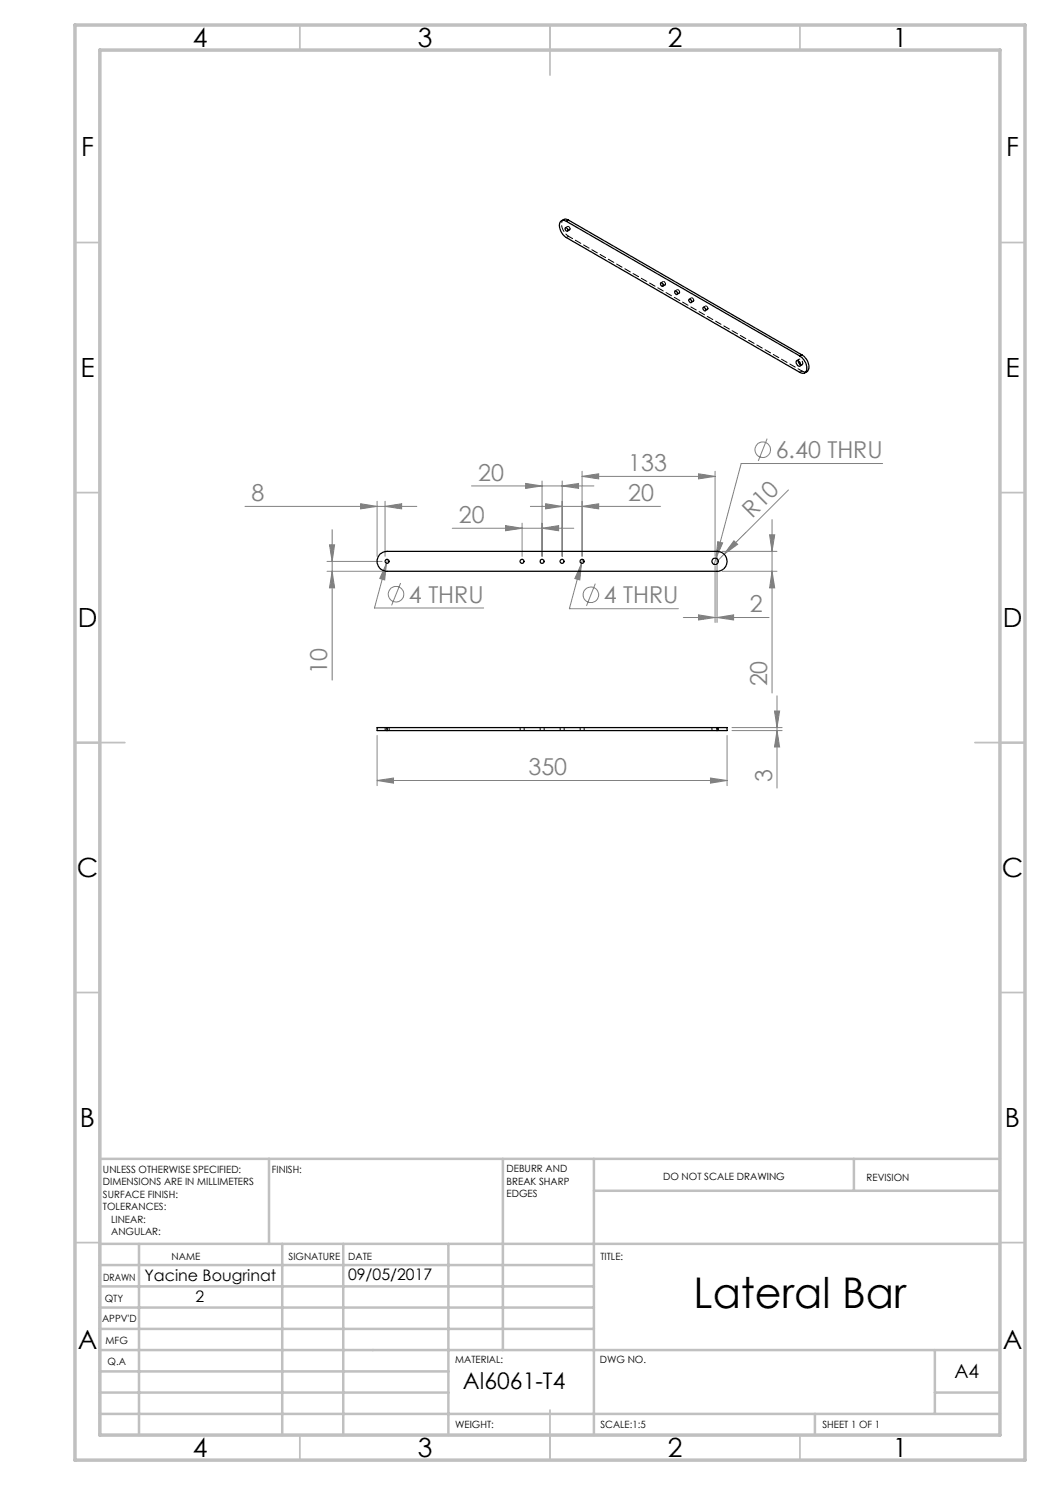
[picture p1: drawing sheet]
<svg xmlns="http://www.w3.org/2000/svg" width="210mm" height="297mm" viewBox="0 0 210 297" stroke-linecap="round" stroke-linejoin="round" font-family="sans-serif">
<g fill="none" stroke="#808080" stroke-width=".2">
<path d="M94.3 97.2h24.5M105.1 96.7l3.3 .5-3.3 .5zM108.4 96.2v15.1M112.4 97.2l3.3-.5v1zM112.4 96.2v15.1M116.4 95.3l3.3-.5v1zM116.4 94.3v17M116.4 95.3h26.6M139.7 94.8l3.3 .5-3.3 .5zM143 94.3v17M153.4 87.7l-1.7 4.5M157.7 98l-12.9 12.8"/>
<path d="M176.5 92.7h-28.3l-5 19M49 101.3h34.4M65.4 114.3h11M65.4 112.3h11M65.9 109h1l-.5 3.3zM66.4 105.9v30.1M66.4 114.3l.5 3.3h-1zM72.1 100.7l3.3 .6-3.3 .5zM75.4 100.3v11M77 101.3l3.3-.6v1.1zM77 100.3v11M77.3 112.7l-.4 3.3-.9-.3z"/>
<path d="M77.3 112.7l-2.4 8.9h21.8M77.5 111.9l-.2 .8M80.1 116.6l-1.8 4.5M90.5 105.7h24.3M101.1 105.1l3.3 .6-3.3 .4zM104.4 104.6v6.7M106.1 101.3h26M108.4 105.7l3.3-.6v1zM109.1 100.7l3.3 .6-3.3 .5zM116.3 112.7l-.3 3.3-1-.3zM116.3 112.7l-2.4 9h21.8M116.4 101.3l3.3-.6v1.1z"/>
<path d="M116.5 111.9l-.2 .8M119.1 116.7l-1.8 4.5M143 113.3v11.2M143.2 111.7l-.4 1.2M143.4 111.3v13.2M143.5 108.3l1 .3-1.3 3.1zM144.4 110.3h11M144.4 114.3h11M144.8 110.8l-1.4 1.5M146.8 108.2l.7 .7-2.7 1.9zM153.9 107h1l-.5 3.3zM154.4 103.9v34.7"/>
<path d="M154.4 114.3l.5 3.3h-1zM136.7 123.5h17.1M139.7 123l3.3 .5-3.3 .5zM143.4 123.5l3.3-.5v1zM155.4 139.2v18.4M75.4 156.1l3.3-.5v1zM75.4 147.1v10M75.4 156.1h70M142.1 155.6l3.3 .5-3.3 .5zM145.4 147.1v10M146.4 145.5h10M146.4 146.1h10"/>
<path d="M154.9 142.2h1l-.5 3.3zM155.4 146.1l.5 3.3h-1z"/>
<circle cx="152.5" cy="90" r="1.55"/>
<circle cx="79.2" cy="118.8" r="1.55"/>
<circle cx="118.2" cy="119" r="1.56"/>
</g>
<g fill="none" stroke="#c0c0c0" stroke-width=".35">
<path d="M60 5v5M110 5v10M160 5v5M15 48.5h5M200 48.5h5M15 98.5h5M200 98.5h5M15 148.5h10M195 148.5h10M15 198.5h5M200 198.5h5M15 248.5h5"/>
<path d="M200 248.5h5M60 287v5M110 282v10M160 287v5"/>
</g>
<g fill="none" stroke="#c0c0c0" stroke-width=".5">
<path d="M53.8 231.8v17M100.6 231.8v38.2M118.8 231.8v55.2M118.8 238.2h81.2M170.8 231.8v6.4M200 231.8h-180v55.2M20 248.8h180M20 257.3h98.8M20 253h98.8M27.8 248.8v38.2M56.4 248.8v38.2M68.7 248.8v38.2"/>
<path d="M89.7 248.8v38.2M20 265.8h98.8M20 261.5h98.8M20 278.5h69.7M20 274.3h69.7M20 270h180M187 278.5h13M187 270v12.8M20 282.8h180M163 282.8v4.2"/>
</g>
<path d="M15 5h190v287h-190zM20 10h180v277h-180z" fill="none" stroke="#c0c0c0" stroke-width=".7"/>
<g fill="#808080">
<path d="M146.8 108.2l.7 .7-2.7 1.9z"/>
<path d="M77 101.3l3.3-.6v1.1zM72.1 100.7l3.3 .6-3.3 .5zM143.4 123.5l3.3-.5v1zM139.7 123l3.3 .5-3.3 .5z"/>
<path d="M77.3 112.7l-1.3 3 .9 .3zM116.3 112.7l-1.3 3 1 .3zM143.5 108.3l-.3 3.4 1.3-3.1zM75.4 156.1l3.3-.5v1zM142.1 155.6l3.3 .5-3.3 .5z"/>
<path d="M116.4 101.3l3.3-.6v1.1zM109.1 100.7l3.3 .6-3.3 .5zM112.4 97.2l3.3-.5v1zM105.1 96.7l3.3 .5-3.3 .5zM108.4 105.7l3.3-.6v1zM101.1 105.1l3.3 .6-3.3 .4z"/>
<path d="M153.9 107h1l-.5 3.3zM154.4 114.3l.5 3.3h-1zM65.9 109h1l-.5 3.3zM66.4 114.3l.5 3.3h-1zM154.9 142.2h1l-.5 3.3zM155.4 146.1l.5 3.3h-1z"/>
<path d="M116.4 95.3l3.3-.5v1zM139.7 94.8l3.3 .5-3.3 .5z"/>
</g>
<g fill="none" stroke="#000" stroke-width=".25">
<path d="M113.1 45.6a.41 .41 0 0 1 .4 .2 .41 .41 0 0 1-.1 .4 .48 .48 0 0 1-.3-.6zM113.3 44.3a.89 .89 0 0 0-1.1-.1 .89 .89 0 0 0-.3 1.1 3.2 3.2 0 0 0 1.4 2.2l46.6 27a.92 .92 0 0 0 1.2 0 .92 .92 0 0 0 .3-1.1 3.4 3.4 0 0 0-1.5-2.2M113.3 44.3l46.6 26.9M113.7 44l-.6-.2-.8 .4M113.7 44l-.4 .3M113.7 44l46.7 27M132.2 56.6a.41 .41 0 0 1 .4 .2 .41 .41 0 0 1-.1 .5 .51 .51 0 0 1-.3-.7zM135 58.2a.38 .38 0 0 1 .4 .2 .38 .38 0 0 1-.1 .5l-.3-.3zM137.8 59.9a.41 .41 0 0 1 .4 .2 .41 .41 0 0 1 0 .4 .49 .49 0 0 1-.4-.6zM140.6 61.6a.39 .39 0 0 1 .5 .1 .39 .39 0 0 1-.1 .5l-.3-.2zM159.3 72.2a.63 .63 0 0 1 .7 .3 .63 .63 0 0 1-.2 .8 .93 .93 0 0 1-.5-1.1zM159.6 72.1l.2 .6 .3 .3"/>
<path d="M160.4 71a2.56 2.56 0 0 1 1.1 3.2l-.6 .4M160.4 71l-.5 .2M76 110.8l.5-.3 .9-.2h66a1.99 1.99 0 0 1 2 2 1.99 1.99 0 0 1-2 2h-66a2.01 2.01 0 0 1-1.8-1.3 2.01 2.01 0 0 1 .4-2.2zM77.4 145.5h-2v.6h2M77.4 145.5v.6M77.4 145.5h66M77.4 146.1h66M143.4 145.5h2v.6h-2M143.4 145.5v.6"/>
<circle cx="77.4" cy="112.3" r=".39"/>
<circle cx="104.4" cy="112.3" r=".39"/>
<circle cx="108.4" cy="112.3" r=".41"/>
<circle cx="112.4" cy="112.3" r=".39"/>
<circle cx="116.4" cy="112.3" r=".39"/>
<circle cx="143" cy="112.3" r=".64"/>
</g>
<g fill="none" stroke="#000" stroke-width=".2" stroke-dasharray="1.3 .6">
<path d="M113.3 47.5l.4-.2M113.5 46.2l.4-.2M113.5 45.3l-.4 .2M132.6 57.2l.4-.2M132.6 56.3l-.4 .3M135.4 58.9l.4-.3M135.4 57.9l-.4 .3M138.3 59.6l-.4 .2M138.3 60.5l.4-.2M141.1 62.1l.4-.2M141.1 61.2l-.4 .3M159.8 71.9l-.4 .2"/>
<path d="M160 74.5l.4-.3M160 73.2l.4-.2M77 145.5v.6M77.4 145.5v.6M77.8 146.1v-.6M104 145.5v.6M104.8 146.1v-.6M108 145.5v.6M108.8 146.1v-.6M112 145.5v.6M112.8 146.1v-.6M116 145.5v.6"/>
<path d="M116.8 146.1v-.6M142.4 145.5v.6M143.4 145.5v.6M143.7 146.1v-.6"/>
</g>
<path d="M112.7 43.9a2.14 2.14 0 0 0 .6 3l.4 .4M160.4 74.2l.4 .2 .6-.1" fill="none" stroke="#000" stroke-width=".2" stroke-dasharray="1.3 .6" stroke-dashoffset=".5"/>
<path d="M160.6 72.7l-.2 .3-.3-.1" fill="none" stroke="#000" stroke-width=".2" stroke-dasharray="1.3 .6" stroke-dashoffset=".3"/>
<path d="M159.7 72.1a.38 .38 0 0 1 .4-.3 .38 .38 0 0 1 .3 .4l.2 .5" fill="none" stroke="#000" stroke-width=".2" stroke-dasharray="1.3 .6" stroke-dashoffset=".8"/>
<path d="M113.7 47.3l46.7 26.9" fill="none" stroke="#000" stroke-width=".2" stroke-dasharray="1.3 .6" stroke-dashoffset=".4"/>
<path d="M114 45.8v.1a.35 .35 0 0 1-.5-.2 .35 .35 0 0 1 .2-.4l.3 .5M133.1 56.8v.1a.35 .35 0 0 1-.5-.1 .35 .35 0 0 1 .2-.5l.3 .5M135.9 58.5v.1a.35 .35 0 0 1-.5-.2 .35 .35 0 0 1 .2-.5l.3 .6M138.8 60.1l-.1 .1a.35 .35 0 0 1-.4-.2 .35 .35 0 0 1 .1-.4l.4 .5M141.6 61.7v.1a.35 .35 0 0 1-.5-.1 .35 .35 0 0 1 .2-.5l.3 .5" fill="none" stroke="#000" stroke-width=".2" stroke-dasharray="1.3 .6" stroke-dashoffset=".6"/>
<text font-size="8.5" x="138.7" y="261.5">Lateral Bar</text>
<g font-size="5.3">
<text x="38.5" y="9.5">4</text>
<text x="83.5" y="9.5">3</text>
<text x="133.6" y="9.5">2</text>
<text x="178.6" y="9.5">1</text>
<text x="16.2" y="31.3">F</text>
<text x="201.2" y="31.3">F</text>
<text x="16.1" y="75.5">E</text>
<text x="201.1" y="75.5">E</text>
<text x="15.5" y="125.5">D</text>
<text x="200.5" y="125.5">D</text>
<text x="15.4" y="175.5">C</text>
<text x="200.4" y="175.5">C</text>
<text x="16" y="225.5">B</text>
<text x="201" y="225.5">B</text>
<text x="15.5" y="269.8">A</text>
<text x="200.5" y="269.8">A</text>
<text x="38.5" y="291.5">4</text>
<text x="83.5" y="291.5">3</text>
<text x="133.6" y="291.5">2</text>
<text x="178.6" y="291.5">1</text>
</g>
<g font-size="4.7" fill="#808080">
<text x="125.6" y="94.2">133</text>
<text x="155.1" y="91.6">6.40 THRU</text>
<text x="50.3" y="100.2">8</text>
<text x="95.6" y="96.2">20</text>
<text x="125.7" y="100.2">20</text>
<text x="91.7" y="104.6">20</text>
<text x="150.4" y="103.9" transform="rotate(-45 150.4 103.9)">R10</text>
<text x="81.8" y="120.5">4 THRU</text>
<text x="120.8" y="120.7">4 THRU</text>
<text x="149.9" y="122.5">2</text>
<text x="65.4" y="134.7" transform="rotate(-90 65.4 134.7)">10</text>
<text x="153.4" y="137.3" transform="rotate(-90 153.4 137.3)">20</text>
<text x="105.7" y="155.1">350</text>
<text x="154.4" y="156.3" transform="rotate(-90 154.4 156.3)">3</text>
</g>
<text font-size="4.6" x="92.6" y="277.9">Al6061-T4</text>
<text font-size="3.9" x="190.9" y="275.5">A4</text>
<g font-size="3.2">
<text x="28.9" y="256.1">Yacine Bougrinat</text>
<text x="69.6" y="256">09/05/2017</text>
<text x="39.1" y="260.4">2</text>
</g>
<g font-size="2">
<text x="20.6" y="234.6">UNLESS OTHERWISE SPECIFIED:</text>
<text x="20.6" y="237.1">DIMENSIONS ARE IN MILLIMETERS</text>
<text x="20.6" y="239.6">SURFACE FINISH:</text>
<text x="54.4" y="234.6">FINISH:</text>
<text x="101.3" y="234.5">DEBURR AND</text>
<text x="101.3" y="237">BREAK SHARP</text>
<text x="101.3" y="239.5">EDGES</text>
<text x="132.6" y="236">DO NOT SCALE DRAWING</text>
<text x="173.3" y="236.2">REVISION</text>
<text x="20.6" y="242.1">TOLERANCES:</text>
<text x="22.2" y="244.6">LINEAR:</text>
<text x="22.2" y="247.1">ANGULAR:</text>
<text x="34.3" y="252">NAME</text>
<text x="57.7" y="251.9">SIGNATURE</text>
<text x="69.6" y="251.9">DATE</text>
<text x="120.1" y="251.9">TITLE:</text>
<text x="20.6" y="256.1">DRAWN</text>
<text x="20.9" y="260.3">QTY</text>
<text x="20.4" y="264.4">APPV'D</text>
<text x="21.1" y="268.8">MFG</text>
<text x="21.5" y="273">Q.A</text>
<text x="91" y="272.5">MATERIAL:</text>
<text x="120" y="272.5">DWG NO.</text>
<text x="91" y="285.6">WEIGHT:</text>
<text x="120.1" y="285.6">SCALE:1:5</text>
<text x="164.5" y="285.6">SHEET 1 OF 1</text>
</g>
</svg>
